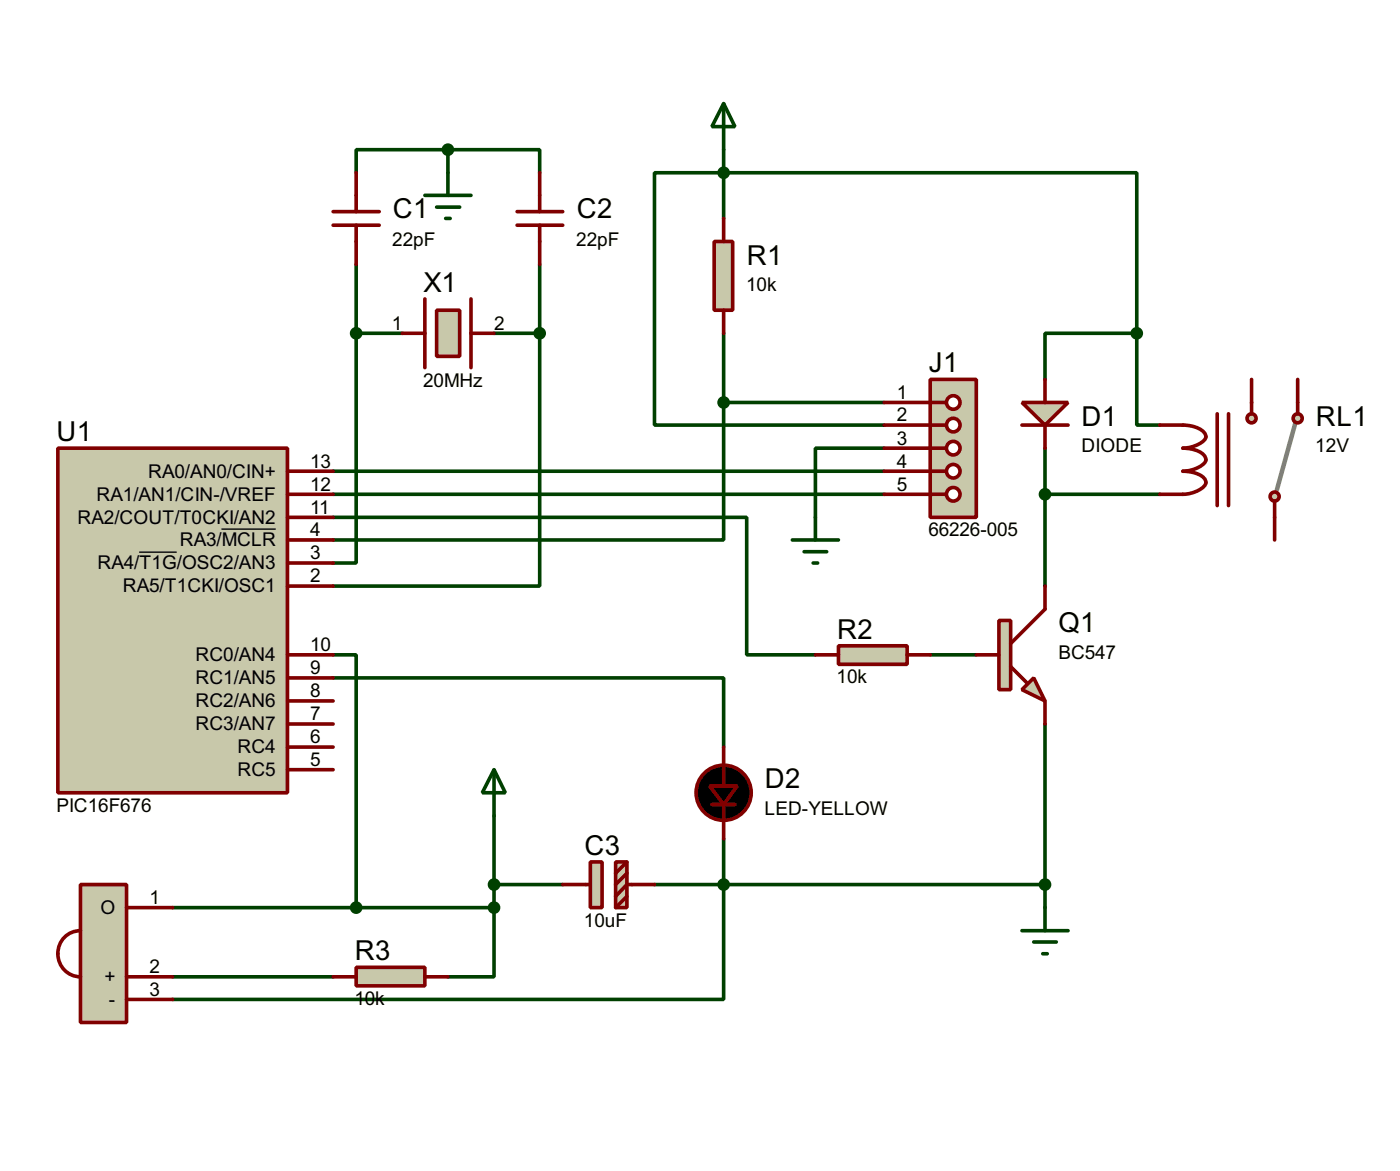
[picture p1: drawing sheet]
<svg xmlns="http://www.w3.org/2000/svg" width="155mm" height="129mm" viewBox="0 0 155 129" stroke-linecap="round" stroke-linejoin="round" font-family="sans-serif">
<g fill="none" stroke="#004000" stroke-width=".4">
<path d="M49.6 16.6h-10.2v2.5M49.6 16.6h10.1v2.5M49.6 16.6v2.5M80.1 16.6v7.6M39.4 36.9v25.4h-2.5M39.4 36.9h5.1M39.4 29.3v7.6M54.7 36.9h5M59.7 36.9v27.9h-22.8M59.7 29.3v7.6M80.1 36.9v7.6M125.8 36.9v-17.8h-53.4v27.9h25.4"/>
<path d="M125.8 36.9v10.1h2.5M125.8 36.9h-10.2v5.1M36.9 57.2h45.7v15.2h7.6M36.9 52.1h60.9M36.9 54.7h60.9M80.1 44.5v15.2h-43.2M80.1 44.5h17.7M97.8 49.6h-7.6v7.6M115.6 54.7h12.7M115.6 49.6v15.2M36.9 75h43.2v7.6M36.9 72.4h2.5v28"/>
<path d="M102.9 72.4h5.1M54.7 97.8h7.6M54.7 90.2v10.2M72.4 97.8h43.2M80.1 92.8v17.7h-61M115.6 80.1v20.3M19.1 100.4h35.6M19.1 108h17.8M54.7 100.4v7.6h-5.1"/>
</g>
<path d="M6.4 49.6h25.4v38.1h-25.4z" fill="#c8c8aa" stroke="#800000" stroke-width=".4"/>
<path d="M31.8 52.1h5.1M31.8 54.7h5.1M31.8 57.2h5.1M31.8 59.7h5.1M31.8 72.4h5.1M31.8 75h5.1M31.8 77.5h5.1M31.8 62.3h5.1M31.8 64.8h5.1M31.8 80.1h5.1M31.8 82.6h5.1M31.8 85.1h5.1" fill="none" stroke="#800000" stroke-width=".4"/>
<path d="M24.5 58.5h6M15.4 61.1h4.2" fill="none" stroke="#000" stroke-width=".15"/>
<path d="M79 26.7h2.1v7.6h-2.1z" fill="#c8c8aa" stroke="#800000" stroke-width=".4"/>
<path d="M80.1 24.2v2.5M80.1 34.3v2.6" fill="none" stroke="#800000" stroke-width=".4"/>
<path d="M80.1 11.5l1.2 2.5h-2.5zM80.1 11.5v5.1" fill="none" stroke="#004000" stroke-width=".4"/>
<path d="M102.9 42h5.1v15.2h-5.1z" fill="#c8c8aa" stroke="#800000" stroke-width=".4"/>
<path d="M102.9 44.5h1.8" fill="none" stroke="#800000" stroke-width=".4"/>
<circle cx="105.4" cy="44.5" r=".75" fill="#feffff" stroke="#800000" stroke-width=".4"/>
<path d="M102.9 47h1.8" fill="none" stroke="#800000" stroke-width=".4"/>
<circle cx="105.4" cy="47" r=".75" fill="#feffff" stroke="#800000" stroke-width=".4"/>
<path d="M102.9 49.6h1.8" fill="none" stroke="#800000" stroke-width=".4"/>
<circle cx="105.4" cy="49.6" r=".75" fill="#feffff" stroke="#800000" stroke-width=".4"/>
<path d="M102.9 52.1h1.8" fill="none" stroke="#800000" stroke-width=".4"/>
<circle cx="105.4" cy="52.1" r=".75" fill="#feffff" stroke="#800000" stroke-width=".4"/>
<path d="M102.9 54.7h1.8" fill="none" stroke="#800000" stroke-width=".4"/>
<circle cx="105.4" cy="54.7" r=".75" fill="#feffff" stroke="#800000" stroke-width=".4"/>
<path d="M97.8 44.5h5.1M97.8 47h5.1M97.8 49.6h5.1M97.8 52.1h5.1M97.8 54.7h5.1" fill="none" stroke="#800000" stroke-width=".4"/>
<g fill="#004000" stroke="#004000" stroke-width=".4">
<circle cx="80" cy="44.5" r=".5"/>
<circle cx="80" cy="19.1" r=".5"/>
</g>
<path d="M87.7 59.7h5.1M90.2 57.2v2.5M89 61h2.5M90 62.3h.5" fill="none" stroke="#004000" stroke-width=".4"/>
<path d="M92.8 71.4h7.6v2.1h-7.6z" fill="#c8c8aa" stroke="#800000" stroke-width=".4"/>
<path d="M90.2 72.4h2.6M100.4 72.4h2.5" fill="none" stroke="#800000" stroke-width=".4"/>
<path d="M113.1 76.3l1.3-1.3 1.2 2.5z" fill="#c8c8aa" stroke="#800000" stroke-width=".4"/>
<path d="M110.5 68.6h1.3v7.7h-1.3z" fill="#c8c8aa" stroke="#800000" stroke-width=".4"/>
<path d="M108 72.4h2.5M111.8 73.7l1.8 1.8M115.6 64.8v2.6l-3.8 3.8M115.6 77.5v2.6" fill="none" stroke="#800000" stroke-width=".4"/>
<path d="M143.3 46.8l-2 7.4" fill="none" stroke="#808080" stroke-width=".5"/>
<g fill="#c8c8aa" stroke="#800000" stroke-width=".4">
<circle cx="141" cy="54.9" r=".5"/>
<circle cx="143.5" cy="46.3" r=".5"/>
</g>
<path d="M143.6 44.5v1.3" fill="none" stroke="#800000" stroke-width=".4"/>
<circle cx="138.4" cy="46.3" r=".5" fill="#c8c8aa" stroke="#800000" stroke-width=".4"/>
<path d="M128.3 47h2.6a3.2 3.2 0 0 1 2.4 .9l.1 .4a1.82 1.82 0 0 1-1.3 1l-1.2 .3a3.2 3.2 0 0 1 2.4 .9l.1 .4a1.82 1.82 0 0 1-1.3 1l-1.2 .2a3.3 3.3 0 0 1 2.4 .9l.1 .4a1.79 1.79 0 0 1-1.3 1l-1.2 .3h-2.6M134.7 45.8v10.1M135.9 45.8v10.1M138.5 42v3.8M141 55.4v4.3M143.6 42v2.5" fill="none" stroke="#800000" stroke-width=".4"/>
<path d="M113.1 102.9h5.1M114.4 104.2h2.5M115.4 105.5h.5M115.6 100.4v2.5" fill="none" stroke="#004000" stroke-width=".4"/>
<path d="M113.1 44.5h5.1l-2.6 2.5z" fill="#c8c8aa" stroke="#800000" stroke-width=".4"/>
<path d="M113.1 47h5.1M115.6 42v2.5M115.6 47v2.6M78.8 89h2.5M80.1 82.6v4.3M80.1 89v3.8" fill="none" stroke="#800000" stroke-width=".4"/>
<g fill="#004000" stroke="#004000" stroke-width=".4">
<circle cx="125.7" cy="36.9" r=".5"/>
<circle cx="115.6" cy="54.7" r=".5"/>
<circle cx="115.6" cy="97.8" r=".5"/>
</g>
<g fill="#000" stroke="#800000" stroke-width=".4">
<path d="M78.5 86.9h3.1l-1.5 2.1z"/>
<circle cx="80" cy="87.7" r="3.1"/>
</g>
<path d="M8.9 97.8h5.1v15.3h-5.1z" fill="#c8c8aa" stroke="#800000" stroke-width=".4"/>
<path d="M8.9 102.9a2.55 2.55 0 0 0-2.5 2.6 2.55 2.55 0 0 0 2.5 2.5M14 110.5h5.1M14 108h5.1M14 100.4h5.1" fill="none" stroke="#800000" stroke-width=".4"/>
<path d="M39.4 107h7.6v2h-7.6z" fill="#c8c8aa" stroke="#800000" stroke-width=".4"/>
<path d="M47 33.1v7.6M52.1 33.1v7.6M36.9 108h2.5M47 108h2.6" fill="none" stroke="#800000" stroke-width=".4"/>
<path d="M48.3 34.3h2.6v5.1h-2.6z" fill="#c8c8aa" stroke="#800000" stroke-width=".4"/>
<path d="M39.4 19.1v4.3M59.7 19.1v4.3M36.9 24.9h5.1M36.9 23.4h5.1M39.4 24.9v4.4M44.5 36.9h2.5M52.1 36.9h2.6M57.2 24.9h5.1M57.2 23.4h5.1M59.7 24.9v4.4" fill="none" stroke="#800000" stroke-width=".4"/>
<g fill="#004000" stroke="#004000" stroke-width=".4">
<circle cx="39.4" cy="36.9" r=".5"/>
<circle cx="59.7" cy="36.9" r=".5"/>
<circle cx="49.5" cy="16.6" r=".5"/>
<circle cx="39.4" cy="100.4" r=".5"/>
<circle cx="54.6" cy="100.4" r=".5"/>
<circle cx="80" cy="97.8" r=".5"/>
</g>
<path d="M49.6 19.1v2.5M47 21.6h5.1M48.3 22.9h2.6M49.3 24.2h.5M54.7 85.1l1.2 2.6h-2.5zM54.7 85.1v5.1" fill="none" stroke="#004000" stroke-width=".4"/>
<g fill="#c8c8aa" stroke="#800000" stroke-width=".4">
<path d="M65.3 95.3h1.3v5.1h-1.3z"/>
<path d="M68.1 95.3h1.3v5.1h-1.3z"/>
</g>
<path d="M62.3 97.8h3M69.4 95.3l-1.3 1.3M69.4 96.6l-1.3 1.2M69.4 99.1l-1.3 1.3M72.4 97.8h-3l-1.3 1.3" fill="none" stroke="#800000" stroke-width=".4"/>
<circle cx="54.6" cy="97.8" r=".5" fill="#004000" stroke="#004000" stroke-width=".4"/>
<g font-size="3.4">
<text x="43.5" y="24.2">C1</text>
<text x="63.8" y="24.2">C2</text>
<text x="82.6" y="29.3">R1</text>
<text x="46.9" y="32.3">X1</text>
<text x="102.8" y="41.2">J1</text>
<text x="119.7" y="47.1">D1</text>
<text x="145.6" y="47.1">RL1</text>
<text x="6.3" y="48.8">U1</text>
<text x="92.6" y="70.6">R2</text>
<text x="117.1" y="69.9">Q1</text>
<text x="84.6" y="87.2">D2</text>
<text x="64.7" y="94.5">C3</text>
<text x="39.3" y="106.2">R3</text>
</g>
<g font-size="2.4">
<text x="43.4" y="27.2">22pF</text>
<text x="63.8" y="27.2">22pF</text>
<text x="82.6" y="32.2">10k</text>
<text x="43.4" y="36.5">1</text>
<text x="54.7" y="36.5">2</text>
<text x="46.8" y="42.8">20MHz</text>
<text x="99.2" y="44.1">1</text>
<text x="99.2" y="46.6">2</text>
<text x="16.4" y="52.8">RA0/AN0/CIN+</text>
<text x="34.3" y="51.7">13</text>
<text x="99.2" y="49.2">3</text>
<text x="99.2" y="51.7">4</text>
<text x="119.6" y="50">DIODE</text>
<text x="145.5" y="50">12V</text>
<text x="8.6" y="57.9">RA2/COUT/T0CKI/AN2</text>
<text x="10.7" y="55.4">RA1/AN1/CIN-/VREF</text>
<text x="34.3" y="54.3">12</text>
<text x="34.3" y="56.8">11</text>
<text x="34.3" y="59.3">4</text>
<text x="99.2" y="54.3">5</text>
<text x="102.7" y="59.3">66226-005</text>
<text x="10.8" y="63">RA4/T1G/OSC2/AN3</text>
<text x="13.6" y="65.5">RA5/T1CKI/OSC1</text>
<text x="19.9" y="60.4">RA3/MCLR</text>
<text x="34.3" y="61.9">3</text>
<text x="34.3" y="64.4">2</text>
<text x="21.6" y="73.1">RC0/AN4</text>
<text x="21.6" y="75.7">RC1/AN5</text>
<text x="34.3" y="72">10</text>
<text x="34.3" y="74.6">9</text>
<text x="34.3" y="77.1">8</text>
<text x="92.6" y="75.6">10k</text>
<text x="117.1" y="72.9">BC547</text>
<text x="21.6" y="78.2">RC2/AN6</text>
<text x="21.6" y="80.8">RC3/AN7</text>
<text x="26.3" y="83.3">RC4</text>
<text x="34.3" y="79.7">7</text>
<text x="34.3" y="82.2">6</text>
<text x="6.2" y="89.8">PIC16F676</text>
<text x="26.3" y="85.8">RC5</text>
<text x="34.3" y="84.7">5</text>
<text x="84.6" y="90.1">LED-YELLOW</text>
<text x="11.1" y="101.1">O</text>
<text x="16.6" y="100">1</text>
<text x="16.6" y="107.6">2</text>
<text x="64.6" y="102.5">10uF</text>
<text x="11.6" y="108.7">+</text>
<text x="12.1" y="111.2">-</text>
<text x="16.6" y="110.1">3</text>
<text x="39.2" y="111.1">10k</text>
</g>
</svg>
